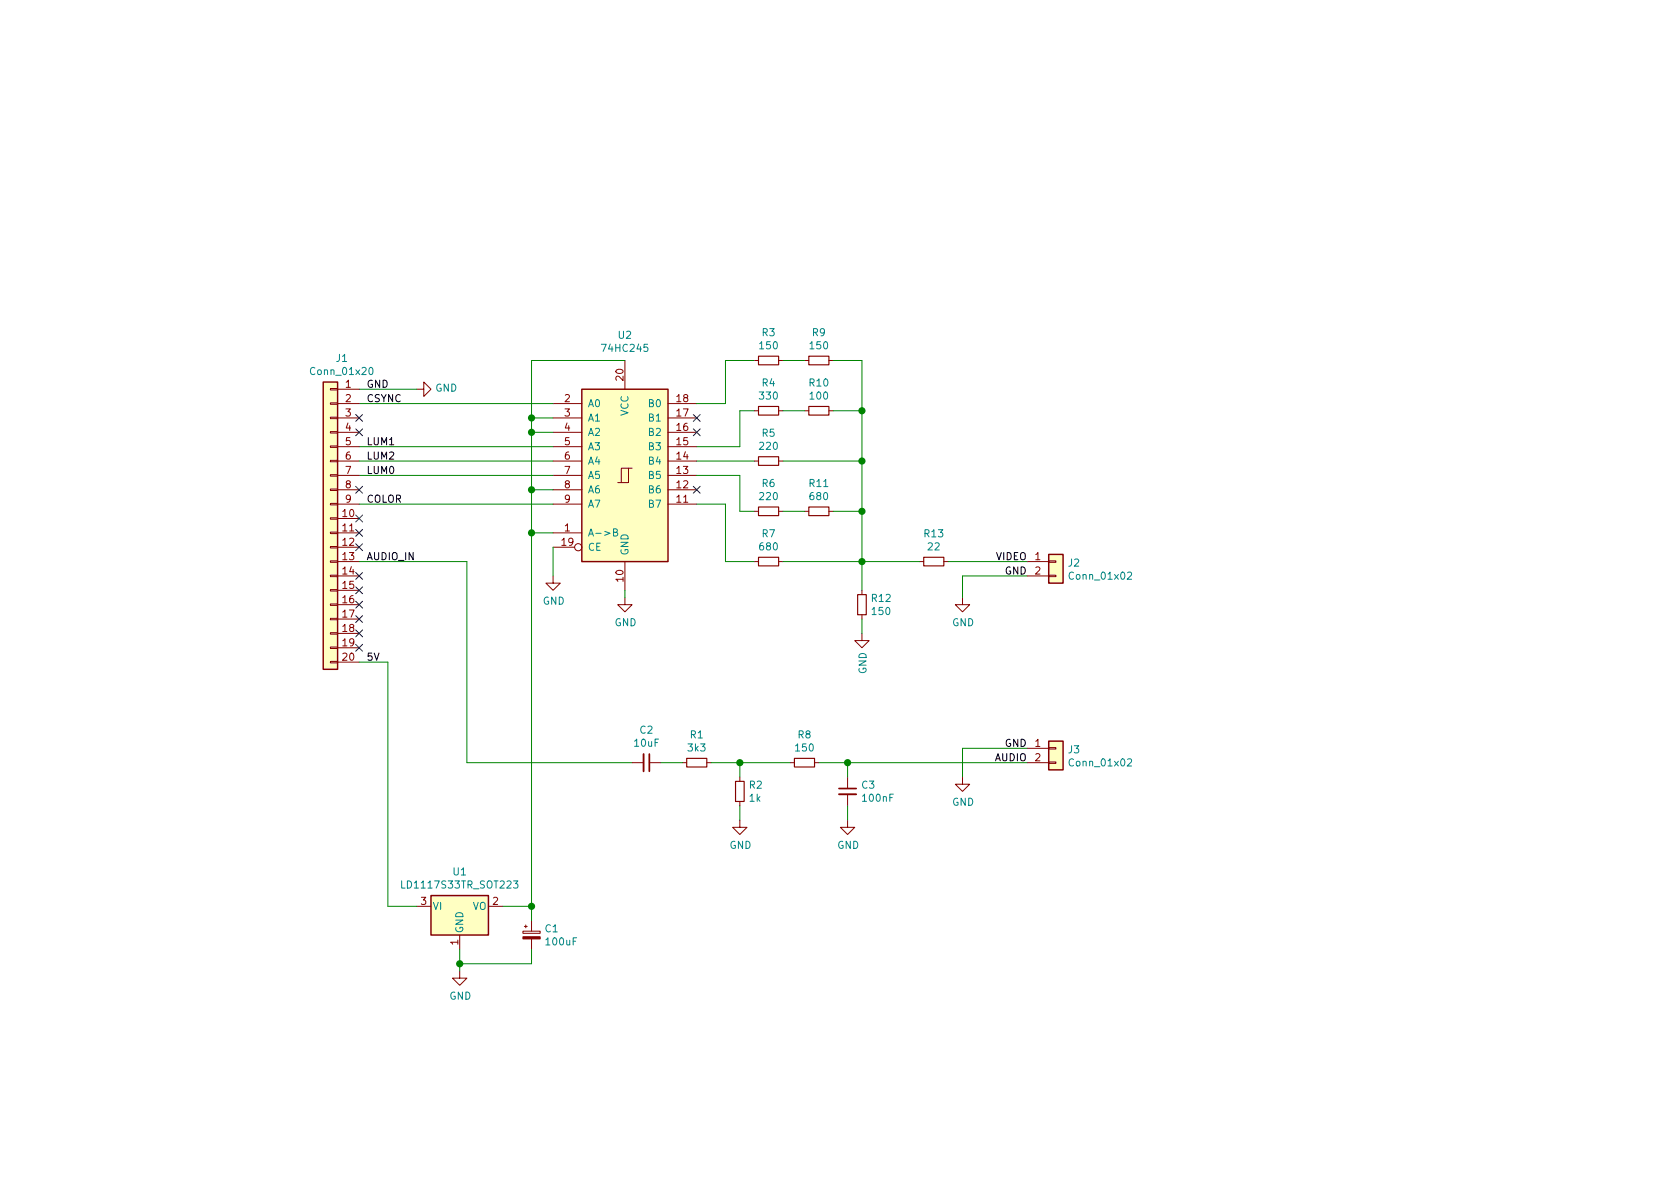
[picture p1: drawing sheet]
EESchema Schematic File Version 4
LIBS:CompositeVideo-cache
EELAYER 26 0
EELAYER END
$Descr A4 11693 8268
encoding utf-8
Sheet 1 1
Title ""
Date ""
Rev ""
Comp ""
Comment1 ""
Comment2 ""
Comment3 ""
Comment4 ""
$EndDescr
Text Label 2550 3100 0    50   ~ 0
LUM1
Text Label 2550 3200 0    50   ~ 0
LUM2
Text Label 2550 3300 0    50   ~ 0
LUM0
Text Label 2550 2800 0    50   ~ 0
CSYNC
Text Label 2550 3500 0    50   ~ 0
COLOR
Text Label 2550 3900 0    50   ~ 0
AUDIO_IN
Text Label 2550 2700 0    50   ~ 0
GND
Text Label 2550 4600 0    50   ~ 0
5V
$Comp
L 74xx:74HC245 U2
U 1 1
P 4350 3300
F 0 "U2" H 4350 4278 50  0000 C CNN
F 1 "74HC245" H 4350 4187 50  0000 C CNN
F 2 "" H 4350 3300 50  0001 C CNN
F 3 "http://www.ti.com/lit/gpn/sn74HC245" H 4350 3300 50  0001 C CNN
	1    4350 3300
	1    0    0    -1  
$EndComp
$Comp
L Regulator_Linear:LD1117S33TR_SOT223 U1
U 1 1
P 3200 6300
F 0 "U1" H 3200 6542 50  0000 C CNN
F 1 "LD1117S33TR_SOT223" H 3200 6451 50  0000 C CNN
F 2 "Package_TO_SOT_SMD:SOT-223-3_TabPin2" H 3200 6500 50  0001 C CNN
F 3 "http://www.st.com/st-web-ui/static/active/en/resource/technical/document/datasheet/CD00000544.pdf" H 3300 6050 50  0001 C CNN
	1    3200 6300
	1    0    0    -1  
$EndComp
$Comp
L power:GND #PWR0101
U 1 1
P 3200 6750
F 0 "#PWR0101" H 3200 6500 50  0001 C CNN
F 1 "GND" H 3205 6577 50  0000 C CNN
F 2 "" H 3200 6750 50  0001 C CNN
F 3 "" H 3200 6750 50  0001 C CNN
	1    3200 6750
	1    0    0    -1  
$EndComp
$Comp
L power:GND #PWR0102
U 1 1
P 2900 2700
F 0 "#PWR0102" H 2900 2450 50  0001 C CNN
F 1 "GND" V 2905 2572 50  0000 R CNN
F 2 "" H 2900 2700 50  0001 C CNN
F 3 "" H 2900 2700 50  0001 C CNN
	1    2900 2700
	0    -1   -1   0   
$EndComp
Wire Wire Line
	3200 6600 3200 6700
$Comp
L power:GND #PWR0103
U 1 1
P 4350 4150
F 0 "#PWR0103" H 4350 3900 50  0001 C CNN
F 1 "GND" H 4355 3977 50  0000 C CNN
F 2 "" H 4350 4150 50  0001 C CNN
F 3 "" H 4350 4150 50  0001 C CNN
	1    4350 4150
	1    0    0    -1  
$EndComp
Wire Wire Line
	4350 4150 4350 4100
Wire Wire Line
	3850 3400 3700 3400
Wire Wire Line
	3700 3400 3700 3700
Wire Wire Line
	3700 3700 3850 3700
Wire Wire Line
	3700 3400 3700 3000
Wire Wire Line
	3700 3000 3850 3000
Connection ~ 3700 3400
Wire Wire Line
	3700 3000 3700 2900
Wire Wire Line
	3700 2900 3850 2900
Connection ~ 3700 3000
Wire Wire Line
	3700 2900 3700 2500
Connection ~ 3700 2900
Wire Wire Line
	2500 2700 2900 2700
Wire Wire Line
	2500 2800 3850 2800
Wire Wire Line
	2500 3100 3850 3100
Wire Wire Line
	2500 3200 3850 3200
Wire Wire Line
	2500 3300 3850 3300
Wire Wire Line
	2500 3500 3850 3500
$Comp
L Connector_Generic:Conn_01x20 J1
U 1 1
P 2300 3600
F 0 "J1" H 2220 4717 50  0000 C CNN
F 1 "Conn_01x20" H 2220 4626 50  0000 C CNN
F 2 "" H 2300 3600 50  0001 C CNN
F 3 "~" H 2300 3600 50  0001 C CNN
	1    2300 3600
	-1   0    0    -1  
$EndComp
Wire Wire Line
	2500 4600 2700 4600
NoConn ~ 2500 2900
NoConn ~ 2500 3000
NoConn ~ 2500 3400
NoConn ~ 2500 3600
NoConn ~ 2500 3700
NoConn ~ 2500 3800
NoConn ~ 2500 4000
NoConn ~ 2500 4100
NoConn ~ 2500 4200
NoConn ~ 2500 4300
NoConn ~ 2500 4400
NoConn ~ 2500 4500
$Comp
L Device:CP_Small C1
U 1 1
P 3700 6500
F 0 "C1" H 3788 6546 50  0000 L CNN
F 1 "100uF" H 3788 6455 50  0000 L CNN
F 2 "" H 3700 6500 50  0001 C CNN
F 3 "~" H 3700 6500 50  0001 C CNN
	1    3700 6500
	1    0    0    -1  
$EndComp
Wire Wire Line
	3200 6700 3700 6700
Wire Wire Line
	3700 6700 3700 6600
Connection ~ 3200 6700
Wire Wire Line
	3200 6700 3200 6750
Wire Wire Line
	3700 6300 3700 6400
Connection ~ 3700 6300
Wire Wire Line
	3700 6300 3500 6300
NoConn ~ 4850 2900
NoConn ~ 4850 3000
NoConn ~ 4850 3400
$Comp
L Device:R_Small R3
U 1 1
P 5350 2500
F 0 "R3" V 5154 2500 50  0000 C CNN
F 1 "150" V 5245 2500 50  0000 C CNN
F 2 "" H 5350 2500 50  0001 C CNN
F 3 "~" H 5350 2500 50  0001 C CNN
	1    5350 2500
	0    1    1    0   
$EndComp
$Comp
L Device:R_Small R9
U 1 1
P 5700 2500
F 0 "R9" V 5504 2500 50  0000 C CNN
F 1 "150" V 5595 2500 50  0000 C CNN
F 2 "" H 5700 2500 50  0001 C CNN
F 3 "~" H 5700 2500 50  0001 C CNN
	1    5700 2500
	0    1    1    0   
$EndComp
Wire Wire Line
	5450 2500 5600 2500
Wire Wire Line
	5800 2500 6000 2500
$Comp
L Device:R_Small R4
U 1 1
P 5350 2850
F 0 "R4" V 5154 2850 50  0000 C CNN
F 1 "330" V 5245 2850 50  0000 C CNN
F 2 "" H 5350 2850 50  0001 C CNN
F 3 "~" H 5350 2850 50  0001 C CNN
	1    5350 2850
	0    1    1    0   
$EndComp
$Comp
L Device:R_Small R10
U 1 1
P 5700 2850
F 0 "R10" V 5504 2850 50  0000 C CNN
F 1 "100" V 5595 2850 50  0000 C CNN
F 2 "" H 5700 2850 50  0001 C CNN
F 3 "~" H 5700 2850 50  0001 C CNN
	1    5700 2850
	0    1    1    0   
$EndComp
Wire Wire Line
	5450 2850 5600 2850
Wire Wire Line
	5800 2850 6000 2850
$Comp
L Device:R_Small R5
U 1 1
P 5350 3200
F 0 "R5" V 5154 3200 50  0000 C CNN
F 1 "220" V 5245 3200 50  0000 C CNN
F 2 "" H 5350 3200 50  0001 C CNN
F 3 "~" H 5350 3200 50  0001 C CNN
	1    5350 3200
	0    1    1    0   
$EndComp
$Comp
L Device:R_Small R6
U 1 1
P 5350 3550
F 0 "R6" V 5154 3550 50  0000 C CNN
F 1 "220" V 5245 3550 50  0000 C CNN
F 2 "" H 5350 3550 50  0001 C CNN
F 3 "~" H 5350 3550 50  0001 C CNN
	1    5350 3550
	0    1    1    0   
$EndComp
$Comp
L Device:R_Small R11
U 1 1
P 5700 3550
F 0 "R11" V 5504 3550 50  0000 C CNN
F 1 "680" V 5595 3550 50  0000 C CNN
F 2 "" H 5700 3550 50  0001 C CNN
F 3 "~" H 5700 3550 50  0001 C CNN
	1    5700 3550
	0    1    1    0   
$EndComp
Wire Wire Line
	5450 3550 5600 3550
$Comp
L Device:R_Small R7
U 1 1
P 5350 3900
F 0 "R7" V 5154 3900 50  0000 C CNN
F 1 "680" V 5245 3900 50  0000 C CNN
F 2 "" H 5350 3900 50  0001 C CNN
F 3 "~" H 5350 3900 50  0001 C CNN
	1    5350 3900
	0    1    1    0   
$EndComp
Wire Wire Line
	4850 2800 5050 2800
Wire Wire Line
	4850 3100 5150 3100
Wire Wire Line
	4850 3200 5250 3200
Wire Wire Line
	5150 2850 5250 2850
Wire Wire Line
	5150 2850 5150 3100
Wire Wire Line
	5050 2500 5250 2500
Wire Wire Line
	5050 2500 5050 2800
Wire Wire Line
	5150 3300 5150 3550
Wire Wire Line
	5150 3550 5250 3550
Wire Wire Line
	4850 3300 5150 3300
Wire Wire Line
	5250 3900 5050 3900
Wire Wire Line
	5050 3900 5050 3500
Wire Wire Line
	5050 3500 4850 3500
Wire Wire Line
	6000 2500 6000 2850
Wire Wire Line
	5450 3200 6000 3200
Wire Wire Line
	6000 3200 6000 2850
Connection ~ 6000 2850
Wire Wire Line
	6000 3200 6000 3550
Wire Wire Line
	6000 3550 5800 3550
Connection ~ 6000 3200
Wire Wire Line
	6000 3550 6000 3900
Wire Wire Line
	6000 3900 5450 3900
Connection ~ 6000 3550
$Comp
L Device:R_Small R12
U 1 1
P 6000 4200
F 0 "R12" H 6059 4246 50  0000 L CNN
F 1 "150" H 6059 4155 50  0000 L CNN
F 2 "" H 6000 4200 50  0001 C CNN
F 3 "~" H 6000 4200 50  0001 C CNN
	1    6000 4200
	1    0    0    -1  
$EndComp
Wire Wire Line
	6000 4100 6000 3900
Connection ~ 6000 3900
$Comp
L power:GND #PWR0104
U 1 1
P 6000 4400
F 0 "#PWR0104" H 6000 4150 50  0001 C CNN
F 1 "GND" V 6005 4272 50  0000 R CNN
F 2 "" H 6000 4400 50  0001 C CNN
F 3 "" H 6000 4400 50  0001 C CNN
	1    6000 4400
	1    0    0    -1  
$EndComp
$Comp
L power:GND #PWR0105
U 1 1
P 3850 4000
F 0 "#PWR0105" H 3850 3750 50  0001 C CNN
F 1 "GND" H 3855 3827 50  0000 C CNN
F 2 "" H 3850 4000 50  0001 C CNN
F 3 "" H 3850 4000 50  0001 C CNN
	1    3850 4000
	1    0    0    -1  
$EndComp
$Comp
L Connector_Generic:Conn_01x02 J2
U 1 1
P 7350 3900
F 0 "J2" H 7430 3892 50  0000 L CNN
F 1 "Conn_01x02" H 7430 3801 50  0000 L CNN
F 2 "" H 7350 3900 50  0001 C CNN
F 3 "~" H 7350 3900 50  0001 C CNN
	1    7350 3900
	1    0    0    -1  
$EndComp
Wire Wire Line
	2700 6300 2900 6300
Wire Wire Line
	2700 4600 2700 6300
Wire Wire Line
	3700 3700 3700 6300
Connection ~ 3700 3700
Wire Wire Line
	3700 2500 4350 2500
Wire Wire Line
	3850 4000 3850 3800
Wire Wire Line
	6000 4300 6000 4400
$Comp
L power:GND #PWR0106
U 1 1
P 6700 4150
F 0 "#PWR0106" H 6700 3900 50  0001 C CNN
F 1 "GND" H 6705 3977 50  0000 C CNN
F 2 "" H 6700 4150 50  0001 C CNN
F 3 "" H 6700 4150 50  0001 C CNN
	1    6700 4150
	1    0    0    -1  
$EndComp
Wire Wire Line
	7150 4000 6700 4000
Wire Wire Line
	6700 4000 6700 4150
Text Label 7150 3900 2    50   ~ 0
VIDEO
Text Label 7150 4000 2    50   ~ 0
GND
$Comp
L Connector_Generic:Conn_01x02 J3
U 1 1
P 7350 5200
F 0 "J3" H 7430 5192 50  0000 L CNN
F 1 "Conn_01x02" H 7430 5101 50  0000 L CNN
F 2 "" H 7350 5200 50  0001 C CNN
F 3 "~" H 7350 5200 50  0001 C CNN
	1    7350 5200
	1    0    0    -1  
$EndComp
Wire Wire Line
	3250 5300 4400 5300
Wire Wire Line
	2500 3900 3250 3900
$Comp
L Device:R_Small R13
U 1 1
P 6500 3900
F 0 "R13" V 6304 3900 50  0000 C CNN
F 1 "22" V 6395 3900 50  0000 C CNN
F 2 "" H 6500 3900 50  0001 C CNN
F 3 "~" H 6500 3900 50  0001 C CNN
	1    6500 3900
	0    1    1    0   
$EndComp
Wire Wire Line
	6000 3900 6400 3900
Wire Wire Line
	6600 3900 7150 3900
$Comp
L Device:C_Small C2
U 1 1
P 4500 5300
F 0 "C2" V 4271 5300 50  0000 C CNN
F 1 "10uF" V 4362 5300 50  0000 C CNN
F 2 "" H 4500 5300 50  0001 C CNN
F 3 "~" H 4500 5300 50  0001 C CNN
	1    4500 5300
	0    1    1    0   
$EndComp
Wire Wire Line
	3250 3900 3250 5300
$Comp
L Device:R_Small R1
U 1 1
P 4850 5300
F 0 "R1" V 4654 5300 50  0000 C CNN
F 1 "3k3" V 4745 5300 50  0000 C CNN
F 2 "" H 4850 5300 50  0001 C CNN
F 3 "~" H 4850 5300 50  0001 C CNN
	1    4850 5300
	0    1    1    0   
$EndComp
$Comp
L Device:R_Small R2
U 1 1
P 5150 5500
F 0 "R2" H 5209 5546 50  0000 L CNN
F 1 "1k" H 5209 5455 50  0000 L CNN
F 2 "" H 5150 5500 50  0001 C CNN
F 3 "~" H 5150 5500 50  0001 C CNN
	1    5150 5500
	1    0    0    -1  
$EndComp
Wire Wire Line
	4600 5300 4750 5300
$Comp
L power:GND #PWR0107
U 1 1
P 5150 5700
F 0 "#PWR0107" H 5150 5450 50  0001 C CNN
F 1 "GND" H 5155 5527 50  0000 C CNN
F 2 "" H 5150 5700 50  0001 C CNN
F 3 "" H 5150 5700 50  0001 C CNN
	1    5150 5700
	1    0    0    -1  
$EndComp
Wire Wire Line
	5150 5700 5150 5600
$Comp
L Device:R_Small R8
U 1 1
P 5600 5300
F 0 "R8" V 5404 5300 50  0000 C CNN
F 1 "150" V 5495 5300 50  0000 C CNN
F 2 "" H 5600 5300 50  0001 C CNN
F 3 "~" H 5600 5300 50  0001 C CNN
	1    5600 5300
	0    1    1    0   
$EndComp
Wire Wire Line
	5150 5300 5500 5300
Wire Wire Line
	5150 5300 5150 5400
$Comp
L Device:C_Small C3
U 1 1
P 5900 5500
F 0 "C3" H 5992 5546 50  0000 L CNN
F 1 "100nF" H 5992 5455 50  0000 L CNN
F 2 "" H 5900 5500 50  0001 C CNN
F 3 "~" H 5900 5500 50  0001 C CNN
	1    5900 5500
	1    0    0    -1  
$EndComp
$Comp
L power:GND #PWR0108
U 1 1
P 5900 5700
F 0 "#PWR0108" H 5900 5450 50  0001 C CNN
F 1 "GND" H 5905 5527 50  0000 C CNN
F 2 "" H 5900 5700 50  0001 C CNN
F 3 "" H 5900 5700 50  0001 C CNN
	1    5900 5700
	1    0    0    -1  
$EndComp
Wire Wire Line
	5700 5300 5900 5300
Wire Wire Line
	5900 5300 5900 5400
Wire Wire Line
	5900 5600 5900 5700
Wire Wire Line
	4950 5300 5150 5300
Connection ~ 5150 5300
Wire Wire Line
	5900 5300 7150 5300
Connection ~ 5900 5300
Text Label 7150 5300 2    50   ~ 0
AUDIO
Text Label 7150 5200 2    50   ~ 0
GND
$Comp
L power:GND #PWR0109
U 1 1
P 6700 5400
F 0 "#PWR0109" H 6700 5150 50  0001 C CNN
F 1 "GND" H 6705 5227 50  0000 C CNN
F 2 "" H 6700 5400 50  0001 C CNN
F 3 "" H 6700 5400 50  0001 C CNN
	1    6700 5400
	1    0    0    -1  
$EndComp
Wire Wire Line
	6700 5400 6700 5200
Wire Wire Line
	6700 5200 7150 5200
$EndSCHEMATC
